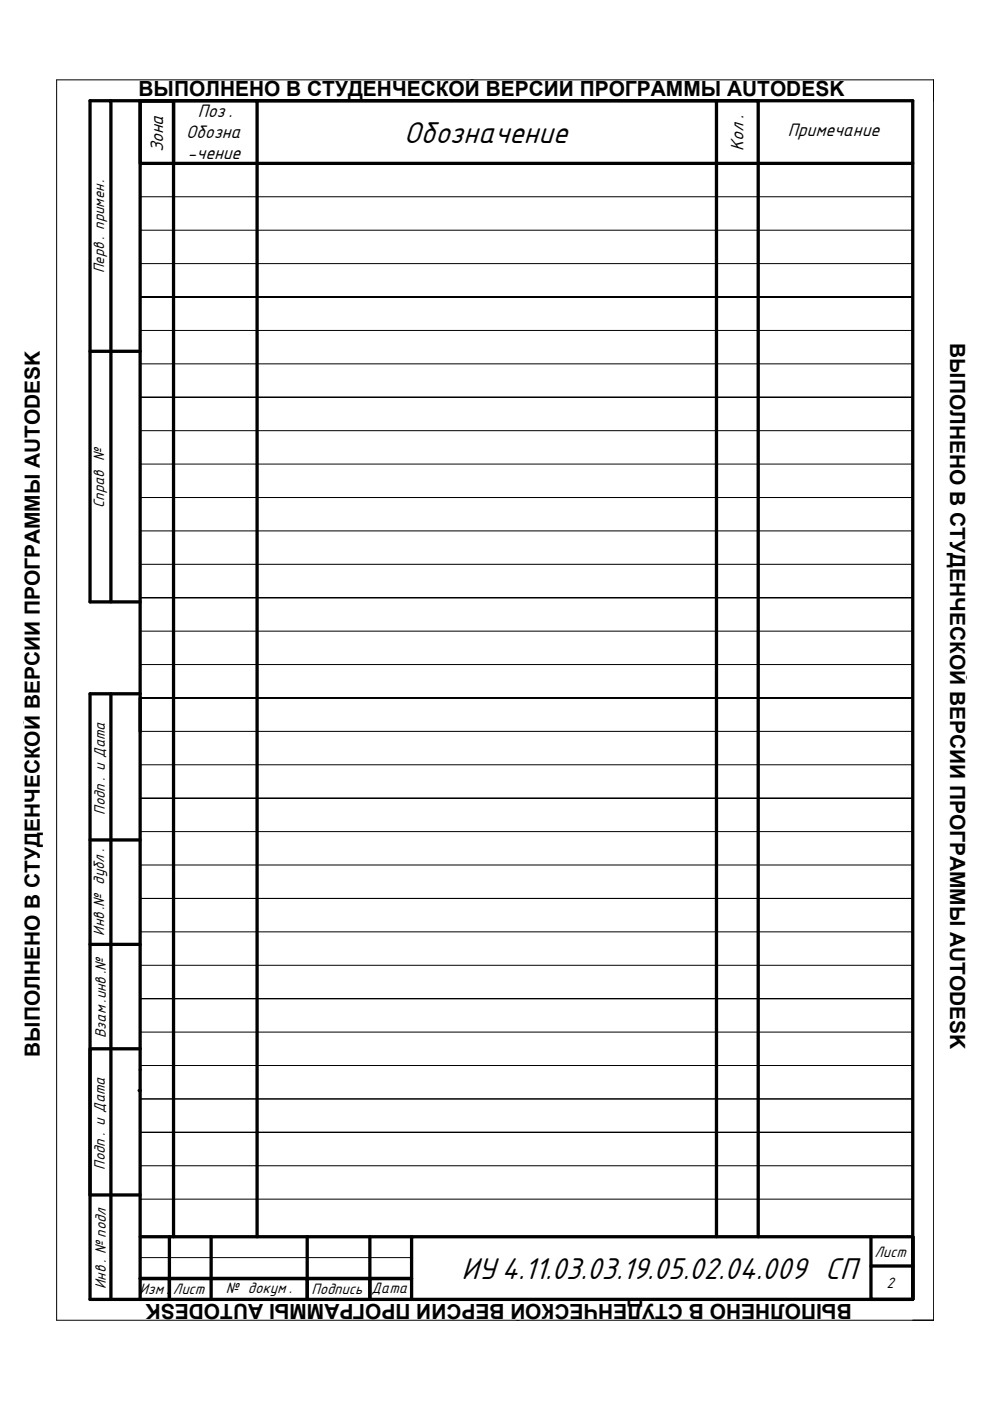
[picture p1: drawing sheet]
<svg xmlns="http://www.w3.org/2000/svg" width="210mm" height="297mm" viewBox="0 0 210 297" stroke-linecap="round" stroke-linejoin="round" font-family="sans-serif">
<!-- layer: 0 -->
<path d="M12 16.9h185.9v263h-185.9z" fill="none" stroke="#000" stroke-width=".21"/>
<path d="M197.9 16.9v4.5M193.5 279.9h4.4" fill="none" stroke="#000" stroke-width=".25"/>
<!-- layer: border -->
<g fill="none" stroke="#000" stroke-width=".7">
<path d="M23.5 21.4h170v254.1M29.7 21.4h7.1zM29.7 21.4v254.1M19.1 74.5h10.6M23.5 127.6v-106.2h-4.4v106.2h10.6M23.5 147.1v128.4M29.7 147.1h-10.6v128.4h10.6M19.1 178.1h10.6M19.1 200.2h10.6M29.7 222.4h-10.6v31h10.6M36.8 240.1v22.1M54.5 240.1v22.1"/>
<path d="M151.9 240.1v22.1M160.8 240.1v22.1M29.7 275.5h163.8v-13.3v13.3M29.7 262.2h57.6M35.9 262.2v13.3v-4.4h-6.2M44.8 262.2v13.3M65.1 262.2v13.3v-4.4h-29.2M65.1 271.1h13.3M78.4 262.2v13.3v-4.4h8.9M184.7 262.2v13.3h8.8M184.7 268.4h8.8M193.5 262.2h-106.2v13.3"/>
</g>
<circle cx="29.7" cy="231.2" r=".35" fill="#000"/>
<!-- layer: Sheet -->
<path d="M36.8 34.6v-13.2h17.7v218.7M54.5 21.4h97.4v218.7M151.9 21.4h8.9v218.7M193.5 34.6h-163.8v-13.2h7.1v218.7M29.7 271.1h57.6" fill="none" stroke="#000" stroke-width=".7"/>
<path d="M29.7 34.6v14.2M54.5 21.4v13.2M193.5 21.4h-32.7v13.2M29.7 41.7v21.3M29.7 262.2h48.7" fill="none" stroke="#000" stroke-width=".3"/>
<g fill="none" stroke="#000" stroke-width=".21">
<path d="M29.7 41.7h163.8M29.7 48.8h163.8M29.7 55.9h163.8M29.7 70.1h163.8M29.7 77.1h163.8M193.5 63h-163.8h163.8M29.7 91.3h163.8M29.7 98.4h163.8M193.5 84.2h-163.8h163.8M29.7 112.6h163.8M29.7 119.6h163.8M193.5 105.5h-163.8h163.8"/>
<path d="M29.7 133.8h163.8M193.5 126.7h-163.8h163.8M29.7 140.9h163.8M29.7 155.1h163.8M193.5 148h-163.8h163.8M29.7 162.1h163.8M29.7 176.3h163.8M193.5 169.2h-163.8h163.8M29.7 183.4h163.8M29.7 197.6h163.8M193.5 190.5h-163.8h163.8M29.7 204.7h163.8"/>
<path d="M29.7 218.8h163.8M193.5 211.7h-163.8h163.8M29.7 225.9h163.8M29.7 233h163.8M29.7 247.2h163.8M29.7 254.2h163.8M193.5 240.1h-163.8h163.8M29.7 266.6h57.6"/>
</g>
<g font-size="7.2">
<text x="85.6" y="30.2">Обозначение</text>
<text x="97.9" y="271.1">ИУ 4.11.03.03.19.05.02.04.009 СП</text>
</g>
<g font-size="4.4">
<text x="29.4" y="20.4">ВЫПОЛНЕНО В СТУДЕНЧЕСКОЙ ВЕРСИИ ПРОГРАММЫ AUTODESK</text>
<text x="201.5" y="72.8" transform="rotate(90 201.5 72.8)">ВЫПОЛНЕНО В СТУДЕНЧЕСКОЙ ВЕРСИИ ПРОГРАММЫ AUTODESK</text>
<text x="8.5" y="224" transform="rotate(-90 8.5 224)">ВЫПОЛНЕНО В СТУДЕНЧЕСКОЙ ВЕРСИИ ПРОГРАММЫ AUTODESK</text>
<text x="180.6" y="276.4" transform="rotate(180 180.6 276.4)">ВЫПОЛНЕНО В СТУДЕНЧЕСКОЙ ВЕРСИИ ПРОГРАММЫ AUTODESK</text>
</g>
<g font-size="4.3">
<text x="39.5" y="29.3">Обозна</text>
<text x="41.9" y="24.9">Поз .</text>
<text x="167" y="28.9">Примечание</text>
<text x="34.6" y="32.3" transform="rotate(-90 34.6 32.3)">Зона</text>
<text x="39.7" y="33.8">-чение</text>
<text x="157.7" y="32" transform="rotate(-90 157.7 32)">Кол .</text>
</g>
<g font-size="3.6">
<text x="22.1" y="57.9" transform="rotate(-90 22.1 57.9)">Перв . примен.</text>
<text x="22.1" y="107.7" transform="rotate(-90 22.1 107.7)">Справ №</text>
<text x="22.2" y="172.7" transform="rotate(-90 22.2 172.7)">Подп . и Дата</text>
<text x="22.1" y="198.4" transform="rotate(-90 22.1 198.4)">Инв .№ дубл .</text>
<text x="22.4" y="220.1" transform="rotate(-90 22.4 220.1)">Взам .инв .№</text>
<text x="22.2" y="248" transform="rotate(-90 22.2 248)">Подп . и Дата</text>
<text x="185.4" y="266.4">Лист</text>
<text x="22.4" y="273.3" transform="rotate(-90 22.4 273.3)">Инв . № подл</text>
<text x="29.6" y="274.4">Изм .</text>
<text x="36.7" y="274.4">Лист</text>
<text x="47.9" y="274.1">№ докум .</text>
<text x="66" y="274.4">Подпись</text>
<text x="78.8" y="274.2">Дата</text>
<text x="188" y="273.1">2</text>
</g>
</svg>
